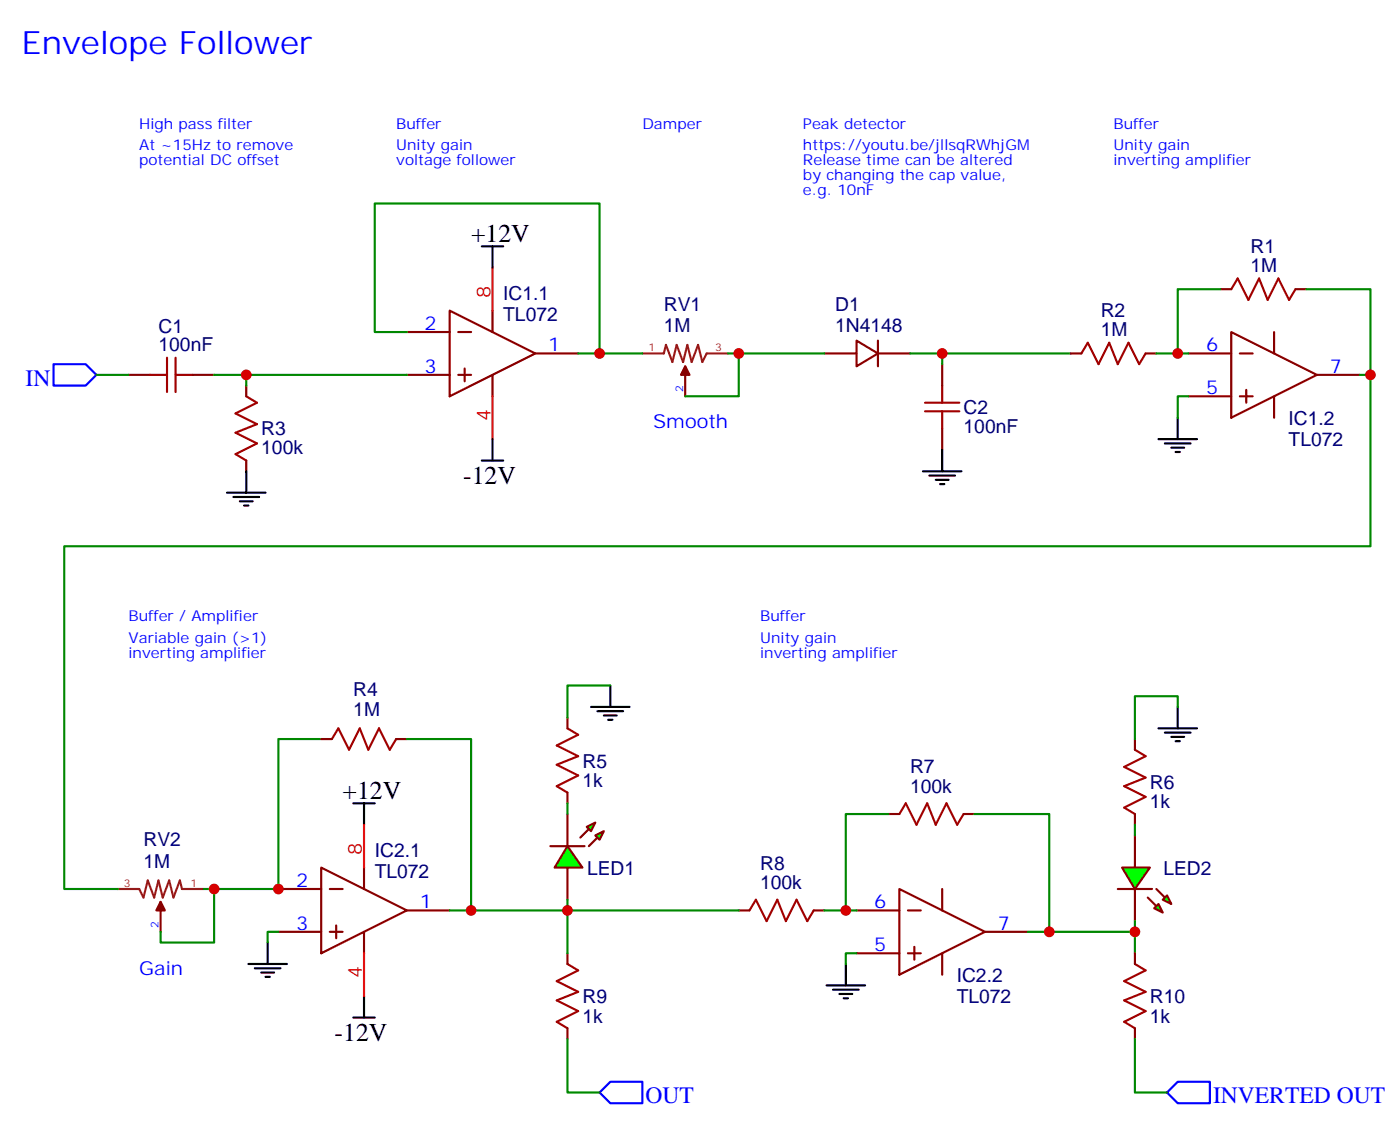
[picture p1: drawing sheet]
<svg xmlns="http://www.w3.org/2000/svg" width="231mm" height="186mm" viewBox="0 0 231 186" stroke-linecap="round" stroke-linejoin="round" font-family="sans-serif">
<path d="M8.8 60h5.3l1.8 1.7-1.8 1.8h-5.3z" fill="none" stroke="#00f" stroke-width=".35"/>
<g fill="none" stroke="#a10000" stroke-width=".35">
<path d="M27.5 58.9v5.7M28.9 58.9v5.7M178.2 58.2l1-1.8 1.8 3.6 1.7-3.6 1.4 3.6 1.8-3.6 1.8 3.6 1-1.8M202.8 47.6l1.1-1.7 1.8 3.5 1.7-3.5 1.4 3.5 1.8-3.5 1.8 3.5 1-1.8M24.7 61.7h2.8M28.9 61.7h2.8M40.6 65.3l1.7 1-3.5 1.8 3.5 1.8-3.5 1.4 3.5 1.7-3.5 1.8 1.8 1M152.4 67.7h5.6M152.4 66.3h5.6M155.2 63.5v2.8M155.2 67.7v2.9M54.7 121.7l1-1.8 1.8 3.6 1.8-3.6 1.4 3.6 1.7-3.6 1.8 3.6 1.1-1.8"/>
<path d="M148.2 134.1l1-1.8 1.8 3.5 1.8-3.5 1.4 3.5 1.7-3.5 1.8 3.5 1-1.7M123.5 149.9l1-1.7 1.8 3.5 1.8-3.5 1.4 3.5 1.7-3.5 1.8 3.5 1.1-1.8"/>
</g>
<g fill="none" stroke="#870000" stroke-width=".35">
<path d="M67 54.7h7.1M74.1 51.2l14.1 7-14.1 7.1zM75.5 54.7h2.1M81.1 51.2v3.5M88.2 58.2h7M135.8 58.2h5.3M141.1 56.1l3.5 2.1-3.5 2.1zM144.6 58.2h5.3M144.6 56.1v4.2M155.2 60v3.5M176.4 58.2h1.8M188.7 58.2h1.8"/>
<path d="M195.8 58.2h7M201.1 47.6h1.7M202.8 54.7l14.2 7-14.2 7.1zM204.3 58.2h2.1M209.9 54.7v3.5M213.4 47.6h1.8M21.2 61.7h3.5M31.7 61.7h3.6M40.6 63.5v1.8M40.6 75.8v1.8M67 61.7h7.1M75.5 61.7h2.1"/>
<path d="M76.6 60.7v2.1M81.1 61.7v3.6M112.9 61.7v3.6M155.2 70.6v3.5M195.8 65.3h7M204.3 65.3h2.1M205.3 64.2v2.1M209.9 65.3v3.5M217 61.7h7M52.9 121.7h1.8M65.3 121.7h1.7M93.5 134.1v5.2"/>
<path d="M146.4 134.1h1.8M158.7 134.1h1.8M26.5 149.9v3.6M45.9 146.4h7M45.9 153.5h7M52.9 142.9l14.1 7-14.1 7.1zM54.3 146.4h2.1M54.3 153.5h2.1M55.4 152.4v2.1M60 142.9v3.5M60 153.5v3.5M67 149.9h7.1"/>
<path d="M93.5 142.9v5.3M121.7 149.9h1.8M134.1 149.9h1.7M141.1 149.9h7.1M141.1 157h7.1M148.2 146.4l14.1 7.1-14.1 7zM149.6 149.9h2.1M149.6 157h2.1M150.6 155.9v2.1M155.2 146.4v3.5M155.2 157v3.5M162.3 153.5h7"/>
</g>
<g fill="none" stroke="#000" stroke-width=".35">
<path d="M79.4 40.6h3.5M81.1 40.6v3.5M40.6 77.6v3.5M79.4 75.8h3.5M81.1 72.3v3.5M152 77.6h6.4M153.1 78.3h4.2M154.2 79h2.1M154.9 79.7h.7M155.2 74.1v3.5M190.9 72.3h6.3M191.9 73h4.2"/>
<path d="M193 73.7h2.1M193.7 74.4h.7M194 68.8v3.5M37.4 81.1h6.3M38.5 81.8h4.2M39.5 82.5h2.1M40.2 83.3h.7M58.2 132.3h3.5M60 132.3v3.5M40.9 158.8h6.4M42 159.5h4.2M44.1 155.2v3.6"/>
<path d="M139.3 158.8v3.5M43 160.2h2.2M43.7 160.9h.7M58.2 167.6h3.5M60 164v3.6M136.2 162.3h6.3M137.2 163h4.3M138.3 163.7h2.1M139 164.4h.7"/>
</g>
<g fill="none" stroke="#008700" stroke-width=".35">
<path d="M119.9 58.2h15.9M121.7 58.2v7.1h-8.8M149.9 58.2h26.5M155.2 58.2v1.8M190.5 58.2h5.3M201.1 47.6h-7.1v10.6M215.2 47.6h10.6v14.1h-1.8M15.9 61.7h5.3M40.6 61.7v1.8M195.8 65.3h-1.8v3.5M225.8 61.7v28.3h-215.2v56.4h8.8M52.9 121.7h-7v24.7h-10.6"/>
<path d="M67 121.7h10.6v28.2M146.4 134.1h-7.1v15.8M160.5 134.1h12.4v19.4M33.5 146.4h1.8v8.8h-8.8v-1.7M45.9 153.5h-1.8v1.7M74.1 149.9h47.6M135.8 149.9h5.3M141.1 157h-1.8v1.8"/>
</g>
<path d="M81.1 44.1v7.1M81.1 65.3v7M60 135.8v7.1M60 157v7" fill="none" stroke="#f00" stroke-width=".35"/>
<path d="M105.8 58.2h3.6l.3-1.4 1.1 2.8 .7-2.8 1 2.8 .7-2.8 .7 2.8 1.1-2.8 .7 2.8 .7-1.4h3.5M112.9 60.3v1.4M19.4 146.4h3.5l.7 1.4 .7-2.8 1.1 2.8 .7-2.8 .7 2.8 1.1-2.8 .7 2.8 1-2.8 .4 1.4h3.5M26.5 148.5v1.4" fill="none" stroke="#8c2424" stroke-width=".35"/>
<g fill="#870000" stroke="#870000" stroke-width=".35">
<path d="M112.9 60.3l.7 1.4h-1.4z"/>
<path d="M26.5 148.5l.7 1.4h-1.4z"/>
</g>
<g fill="#0f0" stroke="#870000" stroke-width=".35">
<path d="M96.7 136.2l1.4-.7-.7 1.4z"/>
<path d="M98.1 137.6l1.4-.7-.7 1.4z"/>
</g>
<g fill="#870000" stroke="#870000" stroke-width=".35">
<path d="M95.6 137.9l1.4-1.4z"/>
<path d="M98.4 137.9l-1.4 1.4z"/>
</g>
<path d="M90.7 139.3h5.6z" fill="#f00" stroke="#870000" stroke-width=".35"/>
<path d="M93.5 139.3l2.5 3.6h-4.6z" fill="#0f0" stroke="#870000" stroke-width=".35"/>
<path d="M93.5 119.9l1.7 1.1-3.5 1.8 3.5 1.7-3.5 1.4 3.5 1.8-3.5 1.8 1.8 1M93.5 158.8l1.7 1-3.5 1.8 3.5 1.7-3.5 1.4 3.5 1.8-3.5 1.8 1.8 1M187 158.8l1.7 1-3.5 1.8 3.5 1.7-3.5 1.4 3.5 1.8-3.5 1.8 1.8 1" fill="none" stroke="#a10000" stroke-width=".35"/>
<path d="M93.5 118.2v1.7M93.5 130.5v1.8M187 137.6v5.3M93.5 157v1.8M187 146.4v5.3M187 157v1.8M93.5 169.3v1.8M187 169.3v1.8" fill="none" stroke="#870000" stroke-width=".35"/>
<path d="M97.4 116.4h6.3M98.4 117.1h4.3M99.5 117.8h2.1M100.2 118.5h.7M100.5 112.9v3.5" fill="none" stroke="#000" stroke-width=".35"/>
<path d="M100.5 112.9h-7v5.3M93.5 132.3v1.8M93.5 148.2v8.8M169.3 153.5h17.7v3.5M93.5 171.1v8.8h5.3M187 171.1v8.8h5.3" fill="none" stroke="#008700" stroke-width=".35"/>
<path d="M100.5 178.2h5.3v3.5h-5.3l-1.7-1.8zM194 178.2h5.3v3.5h-5.3l-1.7-1.8z" fill="none" stroke="#00f" stroke-width=".35"/>
<g fill="#0f0" stroke="#870000" stroke-width=".35">
<path d="M190.9 148.9l.7 1.4-1.5-.7z"/>
<path d="M191.6 148.2l.7-.7 .7 1.4z"/>
</g>
<g fill="#870000" stroke="#870000" stroke-width=".35">
<path d="M189.1 147.8l1.4 1.4z"/>
<path d="M190.5 146.4l1.4 1.4z"/>
</g>
<path d="M184.1 146.4h5.7z" fill="#f00" stroke="#870000" stroke-width=".35"/>
<path d="M184.9 142.9h4.5l-2.4 3.5z" fill="#0f0" stroke="#870000" stroke-width=".35"/>
<path d="M67 54.7h-5.3v-21.2h37.1v24.7h-3.6M98.8 58.2h7M35.3 61.7h31.7M194 116.4v-1.7h-7v7M187 135.8v1.8M187 151.7v1.8" fill="none" stroke="#008700" stroke-width=".35"/>
<path d="M187 123.5l1.7 1-3.5 1.8 3.5 1.8-3.5 1.4 3.5 1.7-3.5 1.8 1.8 1.1" fill="none" stroke="#a10000" stroke-width=".35"/>
<path d="M187 121.7v1.8M187 134.1v1.7" fill="none" stroke="#870000" stroke-width=".35"/>
<path d="M190.9 119.9h6.3M194 116.4v3.5M191.9 120.7h4.2M193 121.4h2.1M193.7 122.1h.7" fill="none" stroke="#000" stroke-width=".35"/>
<g fill="#c00">
<circle cx="121.7" cy="58.2" r=".88"/>
<circle cx="155.2" cy="58.2" r=".88"/>
<circle cx="194" cy="58.2" r=".88"/>
<circle cx="225.8" cy="61.7" r=".88"/>
<circle cx="35.3" cy="146.4" r=".88"/>
<circle cx="45.9" cy="146.4" r=".88"/>
<circle cx="139.3" cy="149.9" r=".88"/>
<circle cx="77.6" cy="149.9" r=".88"/>
<circle cx="93.5" cy="149.9" r=".88"/>
<circle cx="172.9" cy="153.5" r=".88"/>
<circle cx="187" cy="153.5" r=".88"/>
<circle cx="40.6" cy="61.7" r=".88"/>
<circle cx="98.8" cy="58.2" r=".88"/>
</g>
<text font-size="5.3" fill="#00f" x="3.5" y="8.8">Envelope Follower</text>
<g font-size="4.2">
<text x="77.6" y="39.9">+12V</text>
<text x="76.3" y="79.8">-12V</text>
<text x="56.4" y="131.6">+12V</text>
<text x="55.1" y="171.5">-12V</text>
</g>
<g font-size="3.9" fill="#00f">
<text x="4.2" y="63.5">IN</text>
<text x="106.4" y="181.7">OUT</text>
<text x="199.8" y="181.7">INVERTED OUT</text>
</g>
<g font-size="3.2" fill="#000080">
<text x="206" y="41.6">R1</text>
<text x="206" y="44.8">1M</text>
<text x="82.9" y="52.9">TL072</text>
<text x="82.9" y="49.4">IC1.1</text>
<text x="109.4" y="51.2">RV1</text>
<text x="137.6" y="51.2">D1</text>
<text x="181.3" y="52.2">R2</text>
<text x="26.1" y="57.9">100nF</text>
<text x="26.1" y="54.8">C1</text>
<text x="109.4" y="54.7">1M</text>
<text x="137.6" y="54.7">1N4148</text>
<text x="181.3" y="55.4">1M</text>
<text x="43" y="71.7">R3</text>
<text x="158.7" y="71.3">100nF</text>
<text x="158.7" y="68.2">C2</text>
<text x="212.3" y="70">IC1.2</text>
<text x="43" y="74.8">100k</text>
<text x="212.3" y="73.5">TL072</text>
<text x="58.2" y="117.8">1M</text>
<text x="58.2" y="114.7">R4</text>
<text x="96" y="129.6">1k</text>
<text x="96" y="126.4">R5</text>
<text x="149.9" y="130.5">100k</text>
<text x="149.9" y="127.3">R7</text>
<text x="189.4" y="129.9">R6</text>
<text x="189.4" y="133.1">1k</text>
<text x="23.6" y="142.9">1M</text>
<text x="23.6" y="139.3">RV2</text>
<text x="61.7" y="141.1">IC2.1</text>
<text x="125.2" y="143.2">R8</text>
<text x="61.7" y="144.6">TL072</text>
<text x="96.7" y="144.1">LED1</text>
<text x="125.2" y="146.4">100k</text>
<text x="191.7" y="144.1">LED2</text>
<text x="157.6" y="161.7">IC2.2</text>
<text x="96" y="165.2">R9</text>
<text x="157.6" y="165.2">TL072</text>
<text x="189.4" y="165.2">R10</text>
<text x="96" y="168.4">1k</text>
<text x="189.4" y="168.4">1k</text>
</g>
<g font-size="3.2" fill="#f00">
<text x="80.8" y="49" transform="rotate(-90 80.8 49)">8</text>
<text x="80.8" y="69.4" transform="rotate(-90 80.8 69.4)">4</text>
<text x="59.6" y="140.8" transform="rotate(-90 59.6 140.8)">8</text>
<text x="59.6" y="161.1" transform="rotate(-90 59.6 161.1)">4</text>
</g>
<g font-size="3.2" fill="#00f">
<text x="69.9" y="54.3">2</text>
<text x="90.3" y="57.9">1</text>
<text x="198.7" y="57.9">6</text>
<text x="69.9" y="61.4">3</text>
<text x="198.7" y="64.9">5</text>
<text x="219.1" y="61.4">7</text>
<text x="107.6" y="70.6">Smooth</text>
<text x="48.8" y="146.1">2</text>
<text x="69.1" y="149.6">1</text>
<text x="144" y="149.6">6</text>
<text x="48.8" y="153.1">3</text>
<text x="164.4" y="153.1">7</text>
<text x="22.9" y="160.5">Gain</text>
<text x="144" y="156.6">5</text>
</g>
<g font-size="2.5" fill="#00f">
<text x="22.9" y="21.2">High pass filter</text>
<text x="65.3" y="21.2">Buffer</text>
<text x="105.8" y="21.2">Damper</text>
<text x="132.3" y="21.2">Peak detector</text>
<text x="183.4" y="21.2">Buffer</text>
<text x="22.9" y="24.7">At ~15Hz to remove</text>
<text x="22.9" y="27.2">potential DC offset</text>
<text x="65.3" y="24.7">Unity gain</text>
<text x="65.3" y="27.2">voltage follower</text>
<text x="132.3" y="24.7">https://youtu.be/jllsqRWhjGM</text>
<text x="132.3" y="27.2">Release time can be altered</text>
<text x="132.3" y="29.6">by changing the cap value,</text>
<text x="183.4" y="24.7">Unity gain</text>
<text x="183.4" y="27.2">inverting amplifier</text>
<text x="132.3" y="32.1">e.g. 10nF</text>
<text x="21.2" y="102.3">Buffer / Amplifier</text>
<text x="21.2" y="105.8">Variable gain (&gt;1)</text>
<text x="125.2" y="102.3">Buffer</text>
<text x="125.2" y="105.8">Unity gain</text>
<text x="21.2" y="108.3">inverting amplifier</text>
<text x="125.2" y="108.3">inverting amplifier</text>
</g>
<g font-size="1.8" fill="#8d2323">
<text x="106.8" y="57.9">1</text>
<text x="117.8" y="57.9">3</text>
<text x="20.4" y="146.1">3</text>
<text x="31.4" y="146.1">1</text>
</g>
<g font-size="1.8" fill="#00f">
<text x="112.5" y="64.6" transform="rotate(-90 112.5 64.6)">2</text>
<text x="26.1" y="152.8" transform="rotate(-90 26.1 152.8)">2</text>
</g>
</svg>
